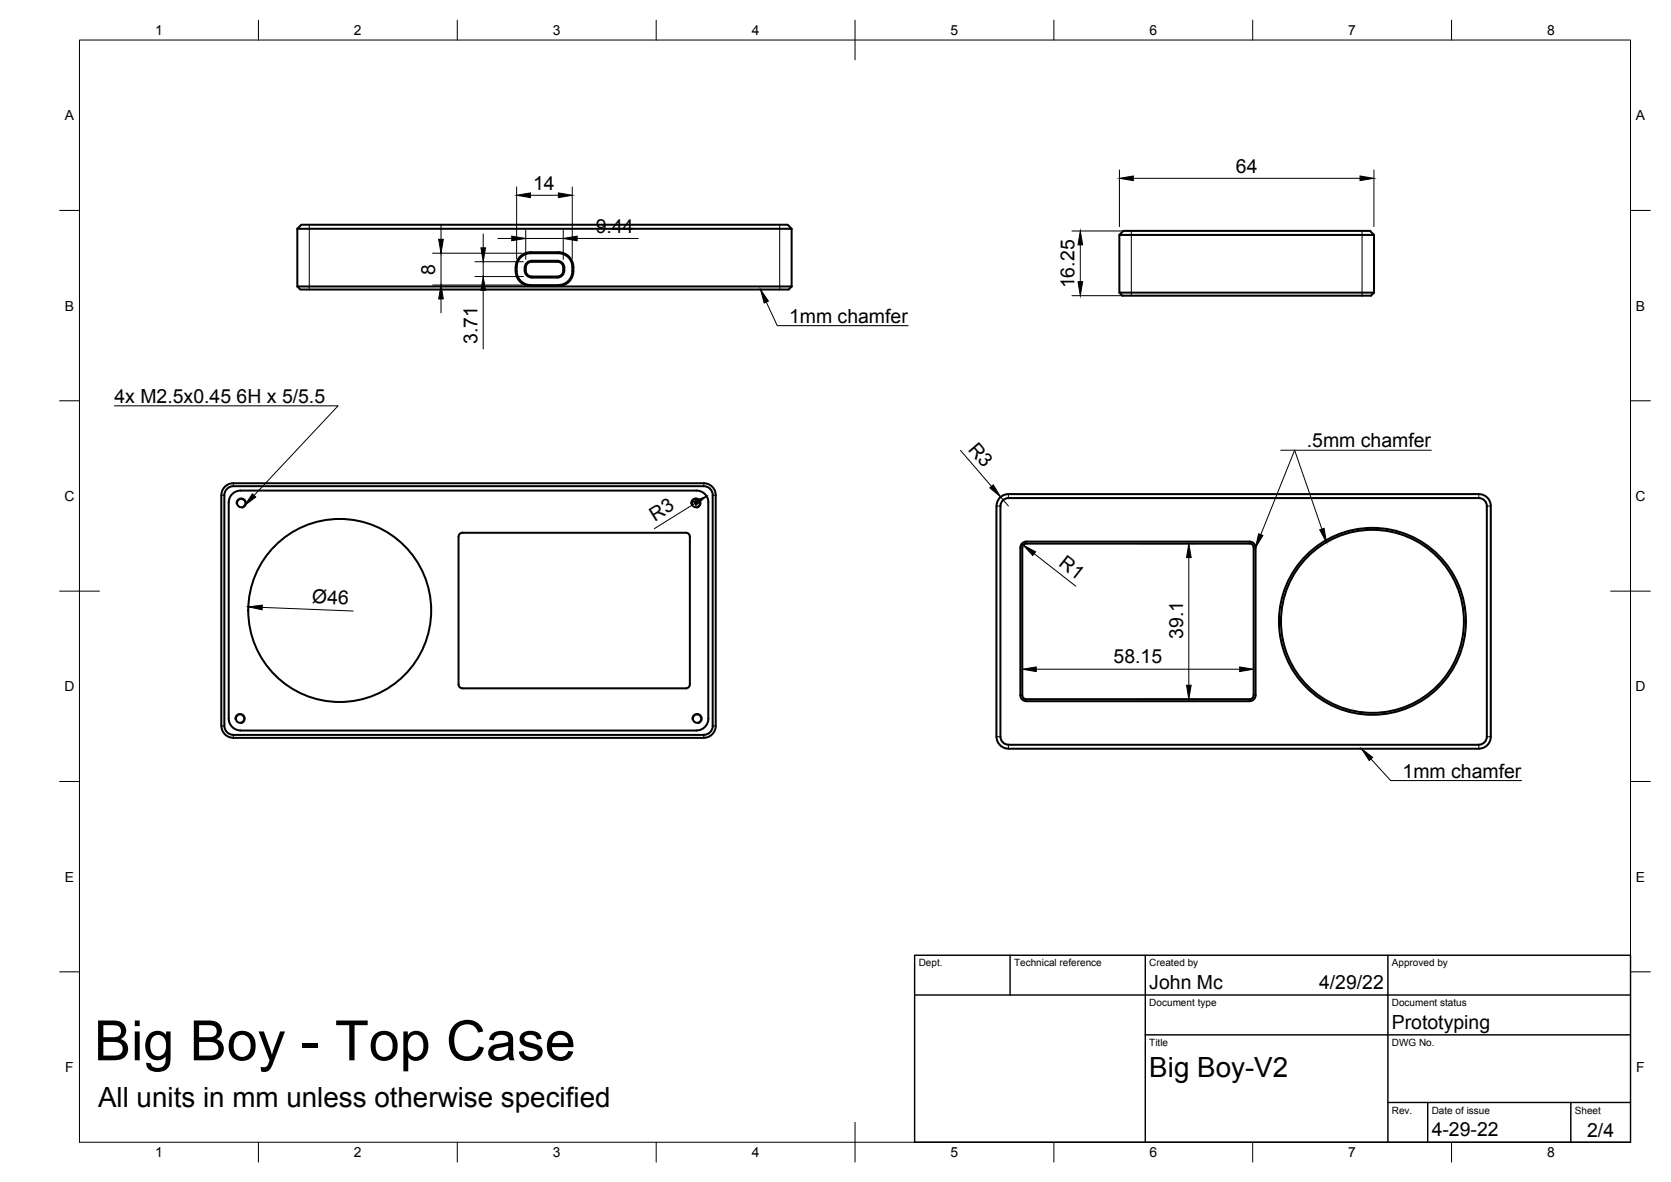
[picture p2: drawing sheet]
<svg xmlns="http://www.w3.org/2000/svg" width="420mm" height="297mm" viewBox="0 0 420 297" stroke-linecap="round" stroke-linejoin="round" font-family="sans-serif">
<!-- layer: Visible -->
<g fill="none" stroke="#000" stroke-width=".51">
<path d="M74.8 57.5l1-1h122.3l1 1M74.8 57.5h124.3v14.5M74.8 57.5v14.5h124.3M281.5 59v14.5h64M282.4 58h62.1l1 1h-64zM345.5 59v14.5M74.8 72l.7 .8h122.8l.8-.8M129.6 67.1v1M129.7 68.1a3.8 3.8 0 0 0 3.7 3.8M129.9 67.1v1M129.9 68.1a3.5 3.5 0 0 0 3.5 3.5M131.9 67.3a1.76 1.76 0 0 1 1.8-1.8h6.4a1.76 1.76 0 0 1 1.8 1.8"/>
<path d="M131.9 67.3a1.92 1.92 0 0 0 1.8 2.4M132.2 67.3a1.68 1.68 0 0 0 1.5 2.2h6.4a1.66 1.66 0 0 0 1.5-2.2M133.4 63.4h7M133.4 71.9h7M133.4 63.6h7M133.4 71.7h7M133.4 63.4a3.8 3.8 0 0 0-3.7 3.7M133.4 63.6a3.5 3.5 0 0 0-3.5 3.5M133.7 65.8h6.4M133.7 65.8a1.51 1.51 0 0 0-1.5 1.5M140.1 65.8a1.51 1.51 0 0 1 1.5 1.5M140.4 63.6a3.7 3.7 0 0 1 3.5 4.5 3.5 3.5 0 0 1-3.5 3.5"/>
<path d="M140.4 63.4a3.9 3.9 0 0 1 3.8 4.7 3.8 3.8 0 0 1-3.8 3.8M141.9 67.3a1.93 1.93 0 0 1-1.8 2.5h-6.4M281.5 73.5l.7 .8h62.5l.8-.8M55.6 124.4v58M55.7 124.4a2.99 2.99 0 0 1 3-3h118.3a2.99 2.99 0 0 1 3 3v58a2.99 2.99 0 0 1-3 3M57.1 122.8l1-.5 .6-.1h118.3a2.22 2.22 0 0 1 2.2 2.2v58a2.25 2.25 0 0 1-2.2 2.3h-118.3a2.25 2.25 0 0 1-2.3-2.3v-58l.1-.6zM60.5 123.3h114.6a2.99 2.99 0 0 1 3 3M60.5 123.3a2.99 2.99 0 0 0-3 3v54.3a2.99 2.99 0 0 0 3 3M115.6 134.2l.7-.3h56.2a1.01 1.01 0 0 1 1 1v37.1a1.01 1.01 0 0 1-1.1 1h-56.1a1.01 1.01 0 0 1-1-1v-37.1zM178.1 126.3v54.3M251.2 125.3a2.99 2.99 0 0 1 2.4-1.1h118.2a2.99 2.99 0 0 1 3 3v57.9a3 3 0 0 1-3 3.1l-118.2-.1a2.99 2.99 0 0 1-3-3v-57.9l.1-.7zM252.2 125.8l.8-.6h.6h118.2a2 2 0 0 1 2 2v57.9a2.04 2.04 0 0 1-2 2.1l-118.2-.1a2 2 0 0 1-2-2v-57.9v-.6z"/>
<path d="M314.2 136.1h-56.1a1.49 1.49 0 0 0-1.5 1.5v37.1a1.49 1.49 0 0 0 1.5 1.5h56.1M314.2 136.6h-56.1a1.01 1.01 0 0 0-1.1 1v37.1a1.01 1.01 0 0 0 1.1 1h56.1M314.2 136.1a1.49 1.49 0 0 1 1.5 1.5v37.1a1.49 1.49 0 0 1-1.5 1.5M314.2 136.6a1.01 1.01 0 0 1 1 1v37.1a1.01 1.01 0 0 1-1 1M55.7 182.4a2.99 2.99 0 0 0 3 3M58.7 185.4h118.3M60.5 183.6h114.6M178.1 180.6a2.99 2.99 0 0 1-3 3"/>
<circle cx="60.7" cy="126.4" r="1.05"/>
<circle cx="175" cy="126.4" r="1.05"/>
<circle cx="85.4" cy="153.4" r="23"/>
<circle cx="345.1" cy="156.1" r="23"/>
<circle cx="345.1" cy="156.1" r="23.5"/>
<circle cx="60.4" cy="180.6" r="1.05"/>
<circle cx="175.3" cy="180.6" r="1.05"/>
</g>
<!-- layer: Visible Narrow -->
<g fill="none" stroke="#000" stroke-width=".25">
<path d="M77.8 56.5v16.3M196 56.5v16.3M284.5 58v16.3M342.5 58v16.3M129.6 67.1h.3M129.6 68.1h.3M131.9 67.3h.3M131.9 68h.3M133.4 63.4v.2M133.4 71.7v.2M133.7 65.5v.3M133.7 69.5v.3"/>
<path d="M140.1 65.5v.3M140.1 69.5v.3M140.4 63.4v.2M140.4 71.7v.2M141.6 67.3h.3M141.6 68h.3M143.9 67.1h.3M143.9 68.1h.3M55.6 124.4h.8M58.7 121.4v.8M59.4 126.6a1.28 1.28 0 0 1 1-1.4 1.28 1.28 0 0 1 1.5 1 1.28 1.28 0 0 1-1 1.5M173.7 126.6a1.28 1.28 0 0 1 1.1-1.4 1.28 1.28 0 0 1 1.4 1 1.28 1.28 0 0 1-1 1.5"/>
<path d="M177 121.4v.8M179.2 124.4h.8M250.5 127.2h1M253.6 124.2v1M256.6 137.6h.4M258 136.1v.5M314.2 136.1v.5M315.2 137.6h.5M371.8 124.2v1M373.8 127.2h1M256.6 174.7h.4M258 175.7v.5"/>
<path d="M314.2 175.7v.5M315.2 174.7h.5M55.6 182.4h.8M58.7 184.7v.7M59.1 180.8a1.28 1.28 0 0 1 1-1.5 1.28 1.28 0 0 1 1.5 1.1 1.28 1.28 0 0 1-1 1.5M174 180.8a1.28 1.28 0 0 1 1-1.5 1.28 1.28 0 0 1 1.5 1.1 1.28 1.28 0 0 1-1 1.5M177 184.7v.7M179.2 182.4h.8M250.5 185.2h1M253.6 187.2v1M371.8 187.2v1M373.8 185.2h1"/>
</g>
<!-- layer: Border -->
<g fill="none" stroke="#000" stroke-width=".25">
<path d="M20 10.1h390v276.9h-390zM65 5.1v5M115 5.1v5M165 5.1v5M215 5.1v10M265 5.1v5M315 5.1v5M365 5.1v5M15 52.9h5M410 52.9h5M15 100.7h5M410 100.7h5"/>
<path d="M15 148.6h10M405 148.6h10M15 196.4h5M410 196.4h5M15 244.2h5M410 244.2h5M65 287v5M115 287v5M165 287v5M215 282.1v9.9M265 287v5M315 287v5"/>
<path d="M365 287v5"/>
</g>
<!-- layer: TitleBlock -->
<path d="M230 240.1h180v46.9h-180zM230 250h180M254 240.1v9.9M288 240.1v46.9M349 240.1v46.9M288 260.1h122M349 277.1h61M359 277.1v9.9M395 277.1v9.9" fill="none" stroke="#000" stroke-width=".36"/>
<!-- layer: Annotations -->
<path d="M191.2 72.7l2 3-1 .5zM63.5 124.1l.8 .8-2.8 2.1zM316.5 134.1l1 .5-1.8 3zM331.8 133.1l1.1-.3 .6 3.5zM342.3 188.2l2.8 2.1-.8 .8z" fill="#000" stroke="#000" stroke-width=".25"/>
<path d="M192.7 75.9l2.7 5.9h32.9M28.8 102h56.2l-21.1 22.5M322 113.1h3.5l6.9 19.9M359.9 113.1h-34.4l-8.5 21.3M344.7 190.7l5 5.5h32.9" fill="none" stroke="#000" stroke-width=".25"/>
<!-- layer: Dimensions -->
<g fill="none" stroke="#000" stroke-width=".25">
<path d="M110.9 56.6v3.5M121.5 58.8v3.5M125.2 59.9h3.5M129.9 47v18M132.2 57.8v7.4M132.2 59.9h9.4M133.4 49.1h7M141.6 57.8v7.4M143.9 47v18M145.1 59.9h15.4M269.5 58h12.9M281.5 42.7v14.2"/>
<path d="M285 44.8h57M345.5 42.7v14.2M108.8 63.6h22.5M108.8 71.6h22.5M110.9 63.6v8M110.9 75.1v3.5M119.4 65.8h12.2M119.4 69.5h12.2M121.5 65.8v3.7M121.5 73v14.7M269.5 74.3h12.9M271.6 61.5v9.3"/>
<path d="M241.5 113.2l7.8 9M174.7 126.5l-10.2 6.3M251.6 124.9l2 2.3M260 139.1l10.5 8.2M286.3 136.6h14.7M65.9 152.6l22.9 1M298.9 140.1v32.1M260.6 168.2h51.1M286.3 175.7h14.7"/>
</g>
<g fill="#000" stroke="#000" stroke-width=".25">
<path d="M128.7 59.3l3.5 .6-3.5 .6zM129.9 49.1l3.5-.6v1.2zM140.4 48.5l3.5 .6-3.5 .6zM141.6 59.9l3.5-.6v1.2zM281.5 44.8l3.5-.6v1.2zM342 44.2l3.5 .6-3.5 .6zM110.3 60.1h1.2l-.6 3.5zM110.9 71.6l.6 3.5h-1.2zM120.9 62.3h1.2l-.6 3.5zM121.5 69.5l.6 3.5h-1.2zM271.1 70.8h1.1l-.6 3.5zM271.6 58l.6 3.5h-1.1z"/>
<path d="M174.3 126l3.3-1.3-2.6 2.3zM248.9 122.6l.8-.8 1.9 3.1zM257.3 137l3.1 1.7-.7 .9zM62.4 152.5l3.6-.4-.1 1.1zM298.9 136.6l.6 3.5h-1.2zM257 168.2l3.6-.6v1.2zM298.3 172.2h1.2l-.6 3.5zM311.7 167.6l3.5 .6-3.5 .6z"/>
</g>
<text font-size="14" x="23.6" y="266.5">Big Boy - Top Case</text>
<g font-size="7">
<text x="289" y="270.6">Big Boy-V2</text>
<text x="24.7" y="278.2">All units in mm unless otherwise specified</text>
</g>
<g font-size="4.9">
<text x="134" y="47.7">14</text>
<text x="310.8" y="43.4">64</text>
<text x="149.8" y="58.5">9.44</text>
<text x="109.4" y="69" transform="rotate(-90 109.4 69)">8</text>
<text x="270.2" y="72.5" transform="rotate(-90 270.2 72.5)">16.25</text>
<text x="198.4" y="81.1">1mm chamfer</text>
<text x="120" y="86.5" transform="rotate(-90 120 86.5)">3.71</text>
<text x="28.8" y="101.3">4x M2.5x0.45</text>
<text x="59.5" y="101.3">6H x 5/5.5</text>
<text x="243.3" y="113" transform="rotate(49 243.3 113)">R3</text>
<text x="328.6" y="112.4">.5mm chamfer</text>
<text x="164.6" y="131.1" transform="rotate(-32 164.6 131.1)">R3</text>
<text x="266" y="142" transform="rotate(38 266 142)">R1</text>
<text x="78.4" y="151.6" transform="rotate(2 78.4 151.6)">Ø46</text>
<text x="297.5" y="160.6" transform="rotate(-90 297.5 160.6)">39.1</text>
<text x="280" y="166.7">58.15</text>
<text x="352.7" y="195.5">1mm chamfer</text>
<text x="289" y="248.5">John Mc</text>
<text x="331.7" y="248.5">4/29/22</text>
<text x="350" y="258.6">Prototyping</text>
<text x="360" y="285.5">4-29-22</text>
<text x="399.1" y="285.7">2/4</text>
</g>
<g font-size="3.5">
<text x="39" y="8.8">1</text>
<text x="89" y="8.8">2</text>
<text x="139" y="8.8">3</text>
<text x="189" y="8.8">4</text>
<text x="239" y="8.8">5</text>
<text x="289" y="8.8">6</text>
<text x="339" y="8.8">7</text>
<text x="389" y="8.8">8</text>
<text x="16.3" y="30.2">A</text>
<text x="411.3" y="30.2">A</text>
<text x="16.3" y="78">B</text>
<text x="411.3" y="78">B</text>
<text x="16.2" y="125.9">C</text>
<text x="411.2" y="125.9">C</text>
<text x="16.2" y="173.7">D</text>
<text x="411.2" y="173.7">D</text>
<text x="16.3" y="221.6">E</text>
<text x="411.3" y="221.6">E</text>
<text x="16.4" y="269.4">F</text>
<text x="411.4" y="269.4">F</text>
<text x="39" y="290.8">1</text>
<text x="89" y="290.8">2</text>
<text x="139" y="290.8">3</text>
<text x="189" y="290.8">4</text>
<text x="239" y="290.8">5</text>
<text x="289" y="290.8">6</text>
<text x="339" y="290.8">7</text>
<text x="389" y="290.8">8</text>
</g>
<g font-size="2.5">
<text x="231" y="242.9">Dept.</text>
<text x="255" y="242.9">Technical reference</text>
<text x="289" y="242.9">Created by</text>
<text x="350" y="242.9">Approved by</text>
<text x="289" y="252.8">Document type</text>
<text x="350" y="252.8">Document status</text>
<text x="289" y="262.9">Title</text>
<text x="350" y="262.9">DWG No.</text>
<text x="350" y="279.9">Rev.</text>
<text x="360" y="279.9">Date of issue</text>
<text x="396" y="279.9">Sheet</text>
</g>
</svg>
